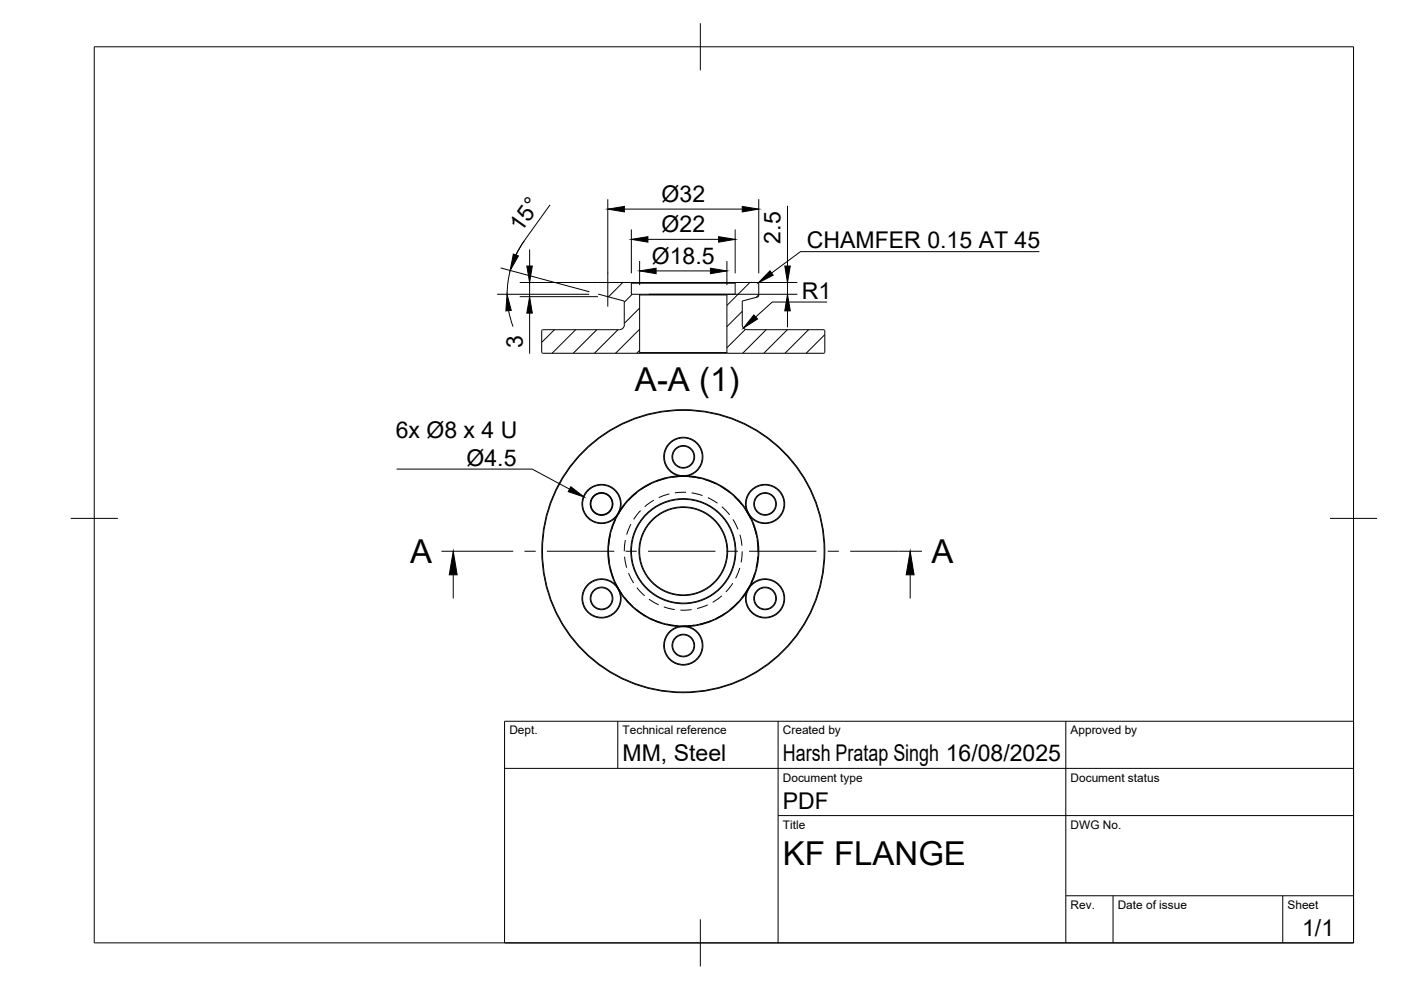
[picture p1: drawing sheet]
<svg xmlns="http://www.w3.org/2000/svg" width="297mm" height="210mm" viewBox="0 0 297 210" stroke-linecap="round" stroke-linejoin="round" font-family="sans-serif">
<!-- layer: Visible -->
<g fill="none" stroke="#000" stroke-width=".21">
<path d="M133.7 59.9h-4.7l-.1 .1v2.8l.1 .1 3.4 .9v5.1a1.01 1.01 0 0 1-1 1M133.7 59.9h22.3M133.7 59.9l.2 .1M156 59.9h4.7l.2 .1v2.8l-.2 .1-3.3 .9v5.1a1.01 1.01 0 0 0 1 1M156 59.9l-.1 .1M131.4 69.9h-16.4l-.1 .2v4.7l.1 .1h20.5M133.9 60h22M133.9 60v2.4h1.6M135.5 62.4h18.8M135.5 74.9h18.8M135.5 62.4l.1 .1M135.6 62.5h18.5"/>
<path d="M135.6 74.8h18.5M135.6 74.8l-.1 .1M135.6 62.5v12.3M154.1 62.5v12.3M154.1 74.8l.2 .1M154.3 62.4l-.2 .1M155.9 60v2.4h-1.6M158.4 69.9h16.3l.2 .2v4.7l-.2 .1h-20.4M131.5 108a4.2 4.2 0 0 0-4.3-5.3 4.2 4.2 0 0 0-3.4 5.9 4.2 4.2 0 0 0 6.7 1.1M143.9 100.9a4.2 4.2 0 0 1-2.4-6.4 4.2 4.2 0 0 1 6.8 0 4.2 4.2 0 0 1-2.4 6.4M158.2 108a4.2 4.2 0 0 1 4.3-5.3 4.2 4.2 0 0 1 3.5 5.9 4.2 4.2 0 0 1-6.8 1.1M130.5 124a4.2 4.2 0 0 0-6.7 1.1 4.2 4.2 0 0 0 3.4 5.9 4.2 4.2 0 0 0 4.3-5.3"/>
<path d="M143.9 132.8a4.2 4.2 0 0 0-2.4 6.4 4.2 4.2 0 0 0 6.8 0 4.2 4.2 0 0 0-2.4-6.4M159.2 124a4.2 4.2 0 0 1 6.8 1.1 4.2 4.2 0 0 1-3.5 5.9 4.2 4.2 0 0 1-4.3-5.3"/>
<circle cx="144.9" cy="96.9" r="2.4"/>
<circle cx="144.9" cy="96.9" r="2.25"/>
<circle cx="144.9" cy="96.9" r="4"/>
<circle cx="127.5" cy="106.9" r="2.4"/>
<circle cx="127.5" cy="106.9" r="2.36"/>
<circle cx="127.5" cy="106.9" r="2.25"/>
<circle cx="127.5" cy="106.9" r="4"/>
<circle cx="144.9" cy="116.9" r="30"/>
<circle cx="144.9" cy="116.9" r="16"/>
<circle cx="144.9" cy="116.9" r="11.1"/>
<circle cx="144.9" cy="116.9" r="9.4"/>
<circle cx="144.9" cy="116.9" r="9.3"/>
<circle cx="144.9" cy="116.9" r="11"/>
<circle cx="144.9" cy="116.9" r="15.9"/>
<circle cx="144.9" cy="116.9" r="29.9"/>
<circle cx="162.2" cy="106.9" r="2.4"/>
<circle cx="162.2" cy="106.9" r="2.25"/>
<circle cx="162.2" cy="106.9" r="4"/>
<circle cx="127.5" cy="126.9" r="2.4"/>
<circle cx="127.5" cy="126.9" r="2.25"/>
<circle cx="127.5" cy="126.9" r="4"/>
<circle cx="144.9" cy="136.9" r="2.4"/>
<circle cx="144.9" cy="136.9" r="2.25"/>
<circle cx="144.9" cy="136.9" r="4"/>
<circle cx="162.2" cy="126.9" r="2.4"/>
<circle cx="162.2" cy="126.9" r="2.25"/>
<circle cx="162.2" cy="126.9" r="4"/>
</g>
<!-- layer: Hidden -->
<g fill="none" stroke="#000" stroke-width=".21">
<path d="M129 116.9l.2 2.3M129.4 113.4l-.3 2.3M130.6 110l-.9 2.2M131.5 108l-.4 .9-.6 .8M132.4 118l.5 2.4M132.5 107l-1.4 2M132.6 114.5l-.2 2.4M133.8 111.1l-.9 2.3M135 104.5l-1.8 1.6M135.8 108.3l-1.5 1.8M138 102.6l-2.1 1.2M138.6 106.1l-1.9 1.3"/>
<path d="M141.3 101.4l-2.2 .7M141.9 104.7l-2.2 .8M143.9 100.9l1 .1 1-.1M144.9 101l-2.4 .2M145.5 104.4l-2.4 .1M146 101.1l2.4 .3M146.6 104.5l2.3 .6M149.5 101.7l2.2 .9M150.1 105.5l2 1.2M152.8 103.1l1.9 1.4M153.1 107.4l1.6 1.7M155.4 110.1l1.1 2.1"/>
<path d="M155.6 105.3l1.7 1.7M156.9 113.4l.4 2.3M157.4 116.9l-.3 2.3M158 107.9l1.2 2.1M158.2 108l.4 .9 .6 .8M159.6 111.1l.7 2.2M160.5 114.5l.2 2.4M160.7 118l-.4 2.4M129.4 120.4l.7 2.3M130.5 124l.6 .8 .4 .9M130.6 123.8l1.2 2M132.5 126.8l1.6 1.7"/>
<path d="M133.3 121.5l1 2.1M135 129.3l1.9 1.3M135 124.6l1.7 1.7M137.6 127l2.1 1.2M138 131.2l2.2 .8M140.8 128.7l2.3 .5M141.4 132.3l2.3 .4M143.9 132.9l1-.2 1 .2M146.6 129.3l-2.3 .1M147.2 132.5l-2.3 .2M150.1 128.2l-2.3 .8M150.7 131.6l-2.3 .7"/>
<path d="M153 126.3l-1.9 1.4M153.8 130l-2 1.1M155.4 123.6l-1.5 1.9M156.5 127.6l-1.7 1.7M156.9 120.4l-.9 2.2M158.6 124.8l-1.3 1.9M159.2 124l-.6 .8-.4 .9M160 121.5l-.8 2.2"/>
</g>
<!-- layer: BORDER -->
<path d="M20 9.9h267v190h-267zM148.5 4.9v10M15 109.9h10M282 109.9h10M148.5 194.9v10" fill="none" stroke="#000" stroke-width=".21"/>
<!-- layer: TITLEBLOCK -->
<path d="M107 152.9h180v47h-180zM131 152.9v10M165 152.9v47M226 152.9v47M107 162.9h180M165 172.9h122M226 189.9h61M236 189.9v10M272 189.9v10" fill="none" stroke="#000" stroke-width=".21"/>
<!-- layer: Hatching -->
<g fill="none" stroke="#000" stroke-width=".21">
<path d="M132 59.9l-3 3M159 59.9l-4.9 4.9M117.6 69.9l-2.7 2.7M122 69.9l-4.9 5M126.5 69.9l-5 5M131 69.9l-5 5M134 62.4l-1.6 1.7M135.6 65.3l-3.2 3.3M135.6 69.8l-5.1 5.1M135.6 74.3l-.6 .6M157.4 66l-3.3 3.3M158 69.8l-3.9 3.9"/>
<path d="M160.9 62.5l-.6 .5M162.5 69.9l-5 5M166.9 69.9l-5 5M171.4 69.9l-5 5M174.9 71l-4 3.9"/>
</g>
<!-- layer: Section Lines -->
<path d="M93.6 116.9h15.2M111.2 116.9h2.4M116 116.9h14.2M132.6 116.9h2.4M137.4 116.9h14.3M154.1 116.9h2.3M158.8 116.9h14.3M175.5 116.9h2.4M180.3 116.9h15.2M96.1 121.9v5M193 121.9v5" fill="none" stroke="#000" stroke-width=".21"/>
<path d="M96.1 116.9l.8 5h-1.7zM193 116.9l.8 5h-1.7z" fill="#000" stroke="#000" stroke-width=".21"/>
<!-- layer: Leaders -->
<path d="M163.3 57.4l.6 .9-3.1 1.7zM159.8 66.8l.8 .8-3 2z" fill="#000" stroke="#000" stroke-width=".21"/>
<path d="M220.4 53.4h-50.7l-6.1 4.5M175.4 64h-11.7l-3.5 3.2" fill="none" stroke="#000" stroke-width=".21"/>
<!-- layer: FD_Dimensions -->
<g fill="none" stroke="#000" stroke-width=".21">
<path d="M106.2 56.8l18.8 5.1M110.2 59.9h16.6M111.2 51a19.5 19.5 0 0 0-3.7 11.4M112.3 52.9v3.5M112.3 59.9v3M116.6 43.4l-5.8 8.1-1.4 2.6M128.9 42.2v15.7M132.4 44.3h25M133.9 48.7v9.2M135.6 55.3v5.1M137.4 50.8h15M139.1 57.4h11.5"/>
<path d="M154.1 55.3v5.1M155.9 48.7v9.2M158.1 59.9h11M160.9 42.2v15.7M167 43.6v12.8M167 59.9v2.5M105.4 62.4h19.5M107.8 65.9l1 3.3M110.2 62.9h16.6M112.3 66.4v8.6M137.6 62.4h31.5M167 65.9v3.5"/>
</g>
<path d="M108.8 53.9l1.1 .4-1.7 3.1zM111.7 56.4h1.2l-.6 3.5zM128.9 44.3l3.5-.5v1.1zM133.9 50.8l3.5-.6v1.1zM135.6 57.4l3.5-.5v1.1zM150.6 56.9l3.5 .5-3.5 .6zM152.4 50.2l3.5 .6-3.5 .5zM157.4 43.8l3.5 .5-3.5 .6zM166.4 56.4h1.2l-.6 3.5zM107.5 62.4l.9 3.4-1.1 .1zM112.3 62.9l.6 3.5h-1.2zM167 62.4l.6 3.5h-1.2z" fill="#000" stroke="#000" stroke-width=".21"/>
<!-- layer: Edge Extensions -->
<path d="M126.8 59.9h2.2M128.9 57.8v2.2M126.8 62.3l2.2 .6M128.9 62.8v2.2" fill="none" stroke="#000" stroke-width=".21"/>
<!-- layer: Hole Notes -->
<path d="M121 103.2l2.8 2.2-3.3-1.2z" fill="#000" stroke="#000" stroke-width=".21"/>
<path d="M84.1 99.5h28.7l8 4.2" fill="none" stroke="#000" stroke-width=".21"/>
<g font-size="7">
<text x="134.6" y="82.8">A-A (1)</text>
<text x="86.9" y="119.4">A</text>
<text x="197.5" y="119.4">A</text>
<text x="166" y="183.4">KF FLANGE</text>
</g>
<g font-size="4.9">
<text x="140.3" y="42.8">Ø32</text>
<text x="110.5" y="49.5" transform="rotate(-54 110.5 49.5)">15°</text>
<text x="140.3" y="49.2">Ø22</text>
<text x="165.5" y="51.6" transform="rotate(-90 165.5 51.6)">2.5</text>
<text x="171.1" y="52.7">CHAMFER 0.15 AT 45</text>
<text x="138.2" y="55.9">Ø18.5</text>
<text x="170" y="63.3">R1</text>
<text x="110.8" y="73.8" transform="rotate(-90 110.8 73.8)">3</text>
<text x="83.9" y="92.8">6x Ø8 x 4 U</text>
<text x="98.9" y="98.8">Ø4.5</text>
<text x="132" y="161.4">MM, Steel</text>
<text x="166" y="161.4">Harsh Pratap Singh 16/08/2025</text>
<text x="166" y="171.4">PDF</text>
<text x="276.1" y="198.6">1/1</text>
</g>
<g font-size="2.5">
<text x="108" y="155.7">Dept.</text>
<text x="132" y="155.7">Technical reference</text>
<text x="166" y="155.7">Created by</text>
<text x="227" y="155.7">Approved by</text>
<text x="166" y="165.7">Document type</text>
<text x="227" y="165.7">Document status</text>
<text x="166" y="175.7">Title</text>
<text x="227" y="175.7">DWG No.</text>
<text x="227" y="192.7">Rev.</text>
<text x="237" y="192.7">Date of issue</text>
<text x="273" y="192.7">Sheet</text>
</g>
</svg>
